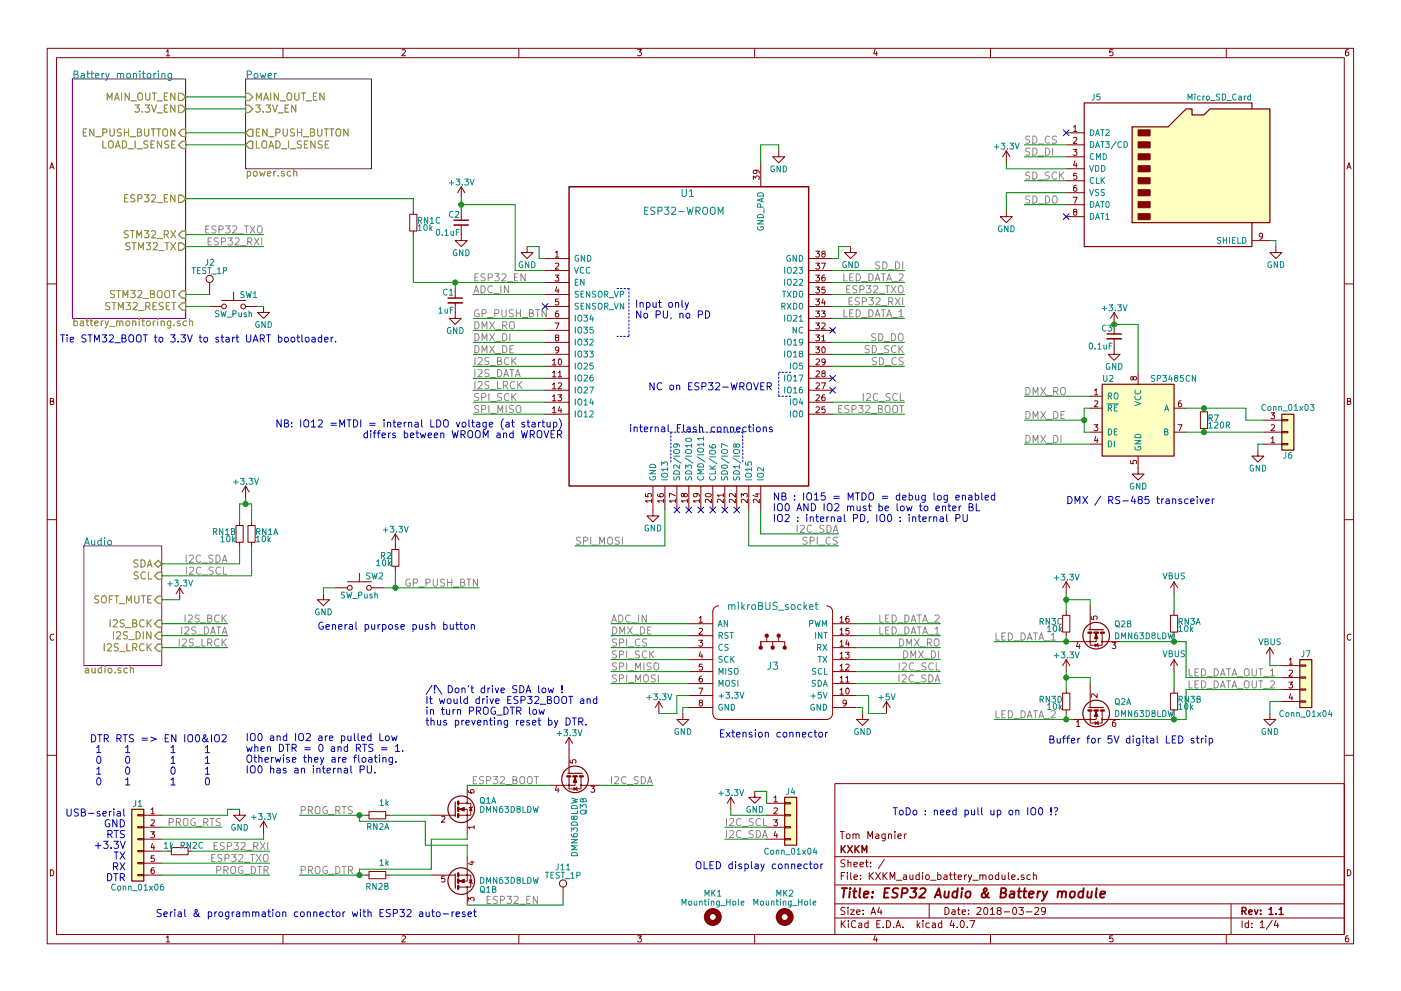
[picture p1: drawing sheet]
EESchema Schematic File Version 2
LIBS:power
LIBS:device
LIBS:switches
LIBS:relays
LIBS:motors
LIBS:transistors
LIBS:conn
LIBS:linear
LIBS:regul
LIBS:74xx
LIBS:cmos4000
LIBS:adc-dac
LIBS:memory
LIBS:xilinx
LIBS:microcontrollers
LIBS:dsp
LIBS:microchip
LIBS:analog_switches
LIBS:motorola
LIBS:texas
LIBS:intel
LIBS:audio
LIBS:interface
LIBS:digital-audio
LIBS:philips
LIBS:display
LIBS:cypress
LIBS:siliconi
LIBS:opto
LIBS:atmel
LIBS:contrib
LIBS:valves
LIBS:espressif-xess
LIBS:tom_kicad
LIBS:stm32
LIBS:74xgxx
LIBS:ac-dc
LIBS:actel
LIBS:allegro
LIBS:Altera
LIBS:analog_devices
LIBS:battery_management
LIBS:bbd
LIBS:bosch
LIBS:brooktre
LIBS:cmos_ieee
LIBS:dc-dc
LIBS:diode
LIBS:elec-unifil
LIBS:ESD_Protection
LIBS:ftdi
LIBS:gennum
LIBS:graphic_symbols
LIBS:hc11
LIBS:infineon
LIBS:intersil
LIBS:ir
LIBS:Lattice
LIBS:leds
LIBS:LEM
LIBS:logic_programmable
LIBS:maxim
LIBS:mechanical
LIBS:microchip_dspic33dsc
LIBS:microchip_pic10mcu
LIBS:microchip_pic12mcu
LIBS:microchip_pic16mcu
LIBS:microchip_pic18mcu
LIBS:microchip_pic24mcu
LIBS:microchip_pic32mcu
LIBS:modules
LIBS:motor_drivers
LIBS:msp430
LIBS:nordicsemi
LIBS:nxp
LIBS:nxp_armmcu
LIBS:onsemi
LIBS:Oscillators
LIBS:powerint
LIBS:Power_Management
LIBS:pspice
LIBS:references
LIBS:rfcom
LIBS:RFSolutions
LIBS:sensors
LIBS:silabs
LIBS:stm8
LIBS:supertex
LIBS:transf
LIBS:triac_thyristor
LIBS:ttl_ieee
LIBS:video
LIBS:wiznet
LIBS:Worldsemi
LIBS:Xicor
LIBS:zetex
LIBS:Zilog
LIBS:MIKROE_CLICK
LIBS:KXKM_audio_battery_module-cache
EELAYER 25 0
EELAYER END
$Descr A4 11693 8268
encoding utf-8
Sheet 1 4
Title "ESP32 Audio & Battery module"
Date "2018-03-29"
Rev "1.1"
Comp "KXKM"
Comment1 "Tom Magnier"
Comment2 ""
Comment3 ""
Comment4 ""
$EndDescr
$Comp
L ESP32-WROOM U1
U 1 1
P 4550 2150
F 0 "U1" H 5800 2700 60  0000 R CNN
F 1 "ESP32-WROOM" H 6050 2550 60  0000 R CNN
F 2 "tom_kicad_lib:ESP32-WROOM_WROVER" H 4550 2150 60  0001 C CNN
F 3 "" H 4550 2150 60  0001 C CNN
	1    4550 2150
	1    0    0    -1  
$EndComp
$Sheet
S 2050 650  1050 750 
U 5A8A8BB2
F0 "Power" 60
F1 "power.sch" 60
F2 "MAIN_OUT_EN" I L 2050 800 60 
F3 "3.3V_EN" I L 2050 900 60 
F4 "EN_PUSH_BUTTON" O L 2050 1100 60 
F5 "LOAD_I_SENSE" O L 2050 1200 60 
$EndSheet
$Sheet
S 700  4550 650  1000
U 5A8A8BC4
F0 "Audio" 60
F1 "audio.sch" 60
F2 "SDA" B R 1350 4700 60 
F3 "SCL" I R 1350 4800 60 
F4 "SOFT_MUTE" I R 1350 5000 60 
F5 "I2S_BCK" I R 1350 5200 60 
F6 "I2S_DIN" I R 1350 5300 60 
F7 "I2S_LRCK" I R 1350 5400 60 
$EndSheet
Text Notes 6450 3250 2    60   ~ 0
NC on ESP32-WROVER
NoConn ~ 6950 3250
NoConn ~ 6950 3150
$Comp
L SP3485CN U2
U 1 1
P 9500 3500
F 0 "U2" H 9200 3850 50  0000 L CNN
F 1 "SP3485CN" H 9600 3850 50  0000 L CNN
F 2 "Housings_SOIC:SOIC-8_3.9x4.9mm_Pitch1.27mm" H 10550 3150 50  0001 C CIN
F 3 "" H 9500 3500 50  0001 C CNN
	1    9500 3500
	1    0    0    -1  
$EndComp
$Comp
L Micro_SD_Card J5
U 1 1
P 9800 1400
F 0 "J5" H 9150 2000 50  0000 C CNN
F 1 "Micro_SD_Card" H 10450 2000 50  0000 R CNN
F 2 "tom_kicad_lib:microSD-Receptacle-SelfEject" H 10950 1700 50  0001 C CNN
F 3 "" H 9800 1400 50  0001 C CNN
	1    9800 1400
	1    0    0    -1  
$EndComp
NoConn ~ 5650 4250
NoConn ~ 5750 4250
NoConn ~ 5850 4250
NoConn ~ 5950 4250
NoConn ~ 6050 4250
NoConn ~ 6150 4250
Text Notes 5250 3600 0    60   ~ 0
internal Flash connections
Text Notes 4700 3650 2    60   ~ 0
NB: IO12 =MTDI = internal LDO voltage (at startup)\ndiffers between WROOM and WROVER
Text Label 7550 3450 2    60   ~ 0
ESP32_BOOT
Text Notes 6450 4350 0    60   ~ 0
NB : IO15 = MTDO = debug log enabled\nIO0 AND IO2 must be low to enter BL \nIO2 : internal PD, IO0 : internal PU
$Comp
L GND #PWR01
U 1 1
P 4400 2050
F 0 "#PWR01" H 4400 1800 50  0001 C CNN
F 1 "GND" H 4400 1900 50  0000 C CNN
F 2 "" H 4400 2050 50  0001 C CNN
F 3 "" H 4400 2050 50  0001 C CNN
	1    4400 2050
	1    0    0    -1  
$EndComp
$Comp
L GND #PWR02
U 1 1
P 7100 2050
F 0 "#PWR02" H 7100 1800 50  0001 C CNN
F 1 "GND" H 7100 1900 50  0000 C CNN
F 2 "" H 7100 2050 50  0001 C CNN
F 3 "" H 7100 2050 50  0001 C CNN
	1    7100 2050
	1    0    0    -1  
$EndComp
$Comp
L GND #PWR03
U 1 1
P 5450 4250
F 0 "#PWR03" H 5450 4000 50  0001 C CNN
F 1 "GND" H 5450 4100 50  0000 C CNN
F 2 "" H 5450 4250 50  0001 C CNN
F 3 "" H 5450 4250 50  0001 C CNN
	1    5450 4250
	1    0    0    -1  
$EndComp
NoConn ~ 6950 2750
$Comp
L C_Small C2
U 1 1
P 3850 1850
F 0 "C2" H 3860 1920 50  0000 L CNN
F 1 "0.1uF" H 3860 1770 50  0000 L CNN
F 2 "Capacitors_SMD:C_0603" H 3850 1850 50  0001 C CNN
F 3 "" H 3850 1850 50  0001 C CNN
	1    3850 1850
	-1   0    0    -1  
$EndComp
$Comp
L GND #PWR04
U 1 1
P 3850 1950
F 0 "#PWR04" H 3850 1700 50  0001 C CNN
F 1 "GND" H 3850 1800 50  0000 C CNN
F 2 "" H 3850 1950 50  0001 C CNN
F 3 "" H 3850 1950 50  0001 C CNN
	1    3850 1950
	1    0    0    -1  
$EndComp
$Comp
L +3.3V #PWR05
U 1 1
P 3850 1650
F 0 "#PWR05" H 3850 1500 50  0001 C CNN
F 1 "+3.3V" H 3850 1790 50  0000 C CNN
F 2 "" H 3850 1650 50  0001 C CNN
F 3 "" H 3850 1650 50  0001 C CNN
	1    3850 1650
	1    0    0    -1  
$EndComp
Text Label 1900 5400 2    60   ~ 0
I2S_LRCK
Text Label 3950 3250 0    60   ~ 0
I2S_LRCK
Text Label 3950 3050 0    60   ~ 0
I2S_BCK
Text Label 1900 5200 2    60   ~ 0
I2S_BCK
Text Label 3950 3150 0    60   ~ 0
I2S_DATA
Text Label 1900 5300 2    60   ~ 0
I2S_DATA
Text Label 1900 4700 2    60   ~ 0
I2C_SDA
Text Label 1900 4800 2    60   ~ 0
I2C_SCL
Text Label 7000 4450 2    60   ~ 0
I2C_SDA
Text Label 7550 3350 2    60   ~ 0
I2C_SCL
$Sheet
S 604  650  946  2000
U 5A8A8B6C
F0 "Battery monitoring" 60
F1 "battery_monitoring.sch" 60
F2 "MAIN_OUT_EN" O R 1550 800 60 
F3 "3.3V_EN" O R 1550 900 60 
F4 "EN_PUSH_BUTTON" I R 1550 1100 60 
F5 "ESP32_EN" O R 1550 1650 60 
F6 "STM32_RX" I R 1550 1950 60 
F7 "STM32_TX" O R 1550 2050 60 
F8 "STM32_RESET" I R 1550 2550 60 
F9 "STM32_BOOT" I R 1550 2450 60 
F10 "LOAD_I_SENSE" I R 1550 1200 60 
$EndSheet
$Comp
L +3.3V #PWR06
U 1 1
P 2050 4150
F 0 "#PWR06" H 2050 4000 50  0001 C CNN
F 1 "+3.3V" H 2050 4290 50  0000 C CNN
F 2 "" H 2050 4150 50  0001 C CNN
F 3 "" H 2050 4150 50  0001 C CNN
	1    2050 4150
	1    0    0    -1  
$EndComp
Text Label 8550 1700 0    60   ~ 0
SD_DO
Text Label 8550 1300 0    60   ~ 0
SD_DI
Text Label 8550 1200 0    60   ~ 0
SD_CS
Text Label 8550 1500 0    60   ~ 0
SD_SCK
NoConn ~ 8900 1100
NoConn ~ 8900 1800
$Comp
L GND #PWR07
U 1 1
P 8400 1750
F 0 "#PWR07" H 8400 1500 50  0001 C CNN
F 1 "GND" H 8400 1600 50  0000 C CNN
F 2 "" H 8400 1750 50  0001 C CNN
F 3 "" H 8400 1750 50  0001 C CNN
	1    8400 1750
	1    0    0    -1  
$EndComp
$Comp
L +3.3V #PWR08
U 1 1
P 8400 1350
F 0 "#PWR08" H 8400 1200 50  0001 C CNN
F 1 "+3.3V" H 8400 1490 50  0000 C CNN
F 2 "" H 8400 1350 50  0001 C CNN
F 3 "" H 8400 1350 50  0001 C CNN
	1    8400 1350
	1    0    0    -1  
$EndComp
$Comp
L GND #PWR09
U 1 1
P 10650 2050
F 0 "#PWR09" H 10650 1800 50  0001 C CNN
F 1 "GND" H 10650 1900 50  0000 C CNN
F 2 "" H 10650 2050 50  0001 C CNN
F 3 "" H 10650 2050 50  0001 C CNN
	1    10650 2050
	1    0    0    -1  
$EndComp
Text Label 7550 3050 2    60   ~ 0
SD_CS
Text Label 7550 2250 2    60   ~ 0
SD_DI
Text Label 7550 2950 2    60   ~ 0
SD_SCK
Text Label 7550 2850 2    60   ~ 0
SD_DO
$Comp
L +3.3V #PWR010
U 1 1
P 8900 4950
F 0 "#PWR010" H 8900 4800 50  0001 C CNN
F 1 "+3.3V" H 8900 5090 50  0000 C CNN
F 2 "" H 8900 4950 50  0001 C CNN
F 3 "" H 8900 4950 50  0001 C CNN
	1    8900 4950
	1    0    0    -1  
$EndComp
Text Label 8300 5350 0    60   ~ 0
LED_DATA_1
Text Label 8300 6000 0    60   ~ 0
LED_DATA_2
Text Label 10650 5650 2    60   ~ 0
LED_DATA_OUT_1
Text Label 10650 5750 2    60   ~ 0
LED_DATA_OUT_2
Text Notes 8900 4200 0    60   ~ 0
DMX / RS-485 transceiver
$Comp
L GND #PWR011
U 1 1
P 9500 3900
F 0 "#PWR011" H 9500 3650 50  0001 C CNN
F 1 "GND" H 9500 3750 50  0000 C CNN
F 2 "" H 9500 3900 50  0001 C CNN
F 3 "" H 9500 3900 50  0001 C CNN
	1    9500 3900
	1    0    0    -1  
$EndComp
$Comp
L C_Small C3
U 1 1
P 9300 2800
F 0 "C3" H 9310 2870 50  0000 L CNN
F 1 "0.1uF" H 9310 2720 50  0000 L CNN
F 2 "Capacitors_SMD:C_0603" H 9300 2800 50  0001 C CNN
F 3 "" H 9300 2800 50  0001 C CNN
	1    9300 2800
	-1   0    0    -1  
$EndComp
$Comp
L +3.3V #PWR012
U 1 1
P 9300 2700
F 0 "#PWR012" H 9300 2550 50  0001 C CNN
F 1 "+3.3V" H 9300 2840 50  0000 C CNN
F 2 "" H 9300 2700 50  0001 C CNN
F 3 "" H 9300 2700 50  0001 C CNN
	1    9300 2700
	1    0    0    -1  
$EndComp
$Comp
L GND #PWR013
U 1 1
P 9300 2900
F 0 "#PWR013" H 9300 2650 50  0001 C CNN
F 1 "GND" H 9300 2750 50  0000 C CNN
F 2 "" H 9300 2900 50  0001 C CNN
F 3 "" H 9300 2900 50  0001 C CNN
	1    9300 2900
	1    0    0    -1  
$EndComp
$Comp
L R_Small R7
U 1 1
P 10050 3500
F 0 "R7" H 10080 3520 50  0000 L CNN
F 1 "120R" H 10080 3460 50  0000 L CNN
F 2 "Resistors_SMD:R_0603" H 10050 3500 50  0001 C CNN
F 3 "" H 10050 3500 50  0001 C CNN
	1    10050 3500
	1    0    0    -1  
$EndComp
$Comp
L Conn_01x03 J6
U 1 1
P 10750 3600
F 0 "J6" H 10750 3800 50  0000 C CNN
F 1 "Conn_01x03" H 10750 3400 50  0000 C CNN
F 2 "Pin_Headers:Pin_Header_Straight_1x03_Pitch2.54mm" H 10750 3600 50  0001 C CNN
F 3 "" H 10750 3600 50  0001 C CNN
	1    10750 3600
	1    0    0    1   
$EndComp
$Comp
L GND #PWR014
U 1 1
P 10500 3750
F 0 "#PWR014" H 10500 3500 50  0001 C CNN
F 1 "GND" H 10500 3600 50  0000 C CNN
F 2 "" H 10500 3750 50  0001 C CNN
F 3 "" H 10500 3750 50  0001 C CNN
	1    10500 3750
	1    0    0    -1  
$EndComp
Text Label 8550 3300 0    60   ~ 0
DMX_RO
Text Label 8550 3500 0    60   ~ 0
DMX_DE
Text Label 8550 3700 0    60   ~ 0
DMX_DI
$Comp
L Conn_01x04 J7
U 1 1
P 10900 5650
F 0 "J7" H 10900 5850 50  0000 C CNN
F 1 "Conn_01x04" H 10900 5350 50  0000 C CNN
F 2 "Pin_Headers:Pin_Header_Straight_1x04_Pitch2.54mm" H 10900 5650 50  0001 C CNN
F 3 "" H 10900 5650 50  0001 C CNN
	1    10900 5650
	1    0    0    -1  
$EndComp
$Comp
L GND #PWR015
U 1 1
P 10600 5950
F 0 "#PWR015" H 10600 5700 50  0001 C CNN
F 1 "GND" H 10600 5800 50  0000 C CNN
F 2 "" H 10600 5950 50  0001 C CNN
F 3 "" H 10600 5950 50  0001 C CNN
	1    10600 5950
	1    0    0    -1  
$EndComp
Text Label 7850 5300 2    60   ~ 0
LED_DATA_1
Text Label 7850 5200 2    60   ~ 0
LED_DATA_2
Text Label 3950 2750 0    60   ~ 0
DMX_RO
Text Label 5100 5300 0    60   ~ 0
DMX_DE
Text Label 3950 2850 0    60   ~ 0
DMX_DI
Text Notes 6000 6150 0    60   ~ 0
Extension connector
$Comp
L Mounting_Hole MK2
U 1 1
P 6550 7650
F 0 "MK2" H 6550 7850 50  0000 C CNN
F 1 "Mounting_Hole" H 6550 7775 50  0000 C CNN
F 2 "Mounting_Holes:MountingHole_3.2mm_M3" H 6550 7650 50  0001 C CNN
F 3 "" H 6550 7650 50  0001 C CNN
	1    6550 7650
	1    0    0    -1  
$EndComp
$Comp
L Mounting_Hole MK1
U 1 1
P 5950 7650
F 0 "MK1" H 5950 7850 50  0000 C CNN
F 1 "Mounting_Hole" H 5950 7775 50  0000 C CNN
F 2 "Mounting_Holes:MountingHole_3.2mm_M3" H 5950 7650 50  0001 C CNN
F 3 "" H 5950 7650 50  0001 C CNN
	1    5950 7650
	1    0    0    -1  
$EndComp
$Comp
L Conn_01x04 J4
U 1 1
P 6600 6800
F 0 "J4" H 6600 7000 50  0000 C CNN
F 1 "Conn_01x04" H 6600 6500 50  0000 C CNN
F 2 "Pin_Headers:Pin_Header_Straight_1x04_Pitch2.54mm_SMD_Pin1Left" H 6600 6800 50  0001 C CNN
F 3 "" H 6600 6800 50  0001 C CNN
	1    6600 6800
	1    0    0    -1  
$EndComp
Text Notes 5800 7250 0    60   ~ 0
OLED display connector
Text Label 6050 6900 0    60   ~ 0
I2C_SCL
Text Label 6050 7000 0    60   ~ 0
I2C_SDA
$Comp
L GND #PWR016
U 1 1
P 6300 6600
F 0 "#PWR016" H 6300 6350 50  0001 C CNN
F 1 "GND" H 6300 6450 50  0000 C CNN
F 2 "" H 6300 6600 50  0001 C CNN
F 3 "" H 6300 6600 50  0001 C CNN
	1    6300 6600
	1    0    0    -1  
$EndComp
$Comp
L +3.3V #PWR017
U 1 1
P 6100 6750
F 0 "#PWR017" H 6100 6600 50  0001 C CNN
F 1 "+3.3V" H 6100 6890 50  0000 C CNN
F 2 "" H 6100 6750 50  0001 C CNN
F 3 "" H 6100 6750 50  0001 C CNN
	1    6100 6750
	1    0    0    -1  
$EndComp
$Comp
L SW_Push SW1
U 1 1
P 1950 2550
F 0 "SW1" H 2000 2650 50  0000 L CNN
F 1 "SW_Push" H 1950 2490 50  0000 C CNN
F 2 "Buttons_Switches_SMD:SW_SPST_KMR2" H 1950 2750 50  0001 C CNN
F 3 "" H 1950 2750 50  0001 C CNN
	1    1950 2550
	1    0    0    -1  
$EndComp
$Comp
L TEST_1P J2
U 1 1
P 1750 2450
F 0 "J2" H 1750 2720 50  0000 C CNN
F 1 "TEST_1P" H 1750 2650 50  0000 C CNN
F 2 "Connectors_TestPoints:Test_Point_Pad_d1.5mm" H 1950 2450 50  0001 C CNN
F 3 "" H 1950 2450 50  0001 C CNN
	1    1750 2450
	1    0    0    -1  
$EndComp
Text Notes 500  2850 0    60   ~ 0
Tie STM32_BOOT to 3.3V to start UART bootloader.
$Comp
L GND #PWR018
U 1 1
P 2200 2550
F 0 "#PWR018" H 2200 2300 50  0001 C CNN
F 1 "GND" H 2200 2400 50  0000 C CNN
F 2 "" H 2200 2550 50  0001 C CNN
F 3 "" H 2200 2550 50  0001 C CNN
	1    2200 2550
	1    0    0    -1  
$EndComp
Text Label 3950 2350 0    60   ~ 0
ESP32_EN
$Comp
L Conn_01x06 J1
U 1 1
P 1150 7000
F 0 "J1" H 1150 7300 50  0000 C CNN
F 1 "Conn_01x06" H 1150 6600 50  0000 C CNN
F 2 "Pin_Headers:Pin_Header_Straight_1x06_Pitch2.54mm" H 1150 7000 50  0001 C CNN
F 3 "" H 1150 7000 50  0001 C CNN
	1    1150 7000
	-1   0    0    -1  
$EndComp
Text Notes 1300 7650 0    60   ~ 0
Serial & programmation connector with ESP32 auto-reset
$Comp
L GND #PWR019
U 1 1
P 2000 6750
F 0 "#PWR019" H 2000 6500 50  0001 C CNN
F 1 "GND" H 2000 6600 50  0000 C CNN
F 2 "" H 2000 6750 50  0001 C CNN
F 3 "" H 2000 6750 50  0001 C CNN
	1    2000 6750
	1    0    0    -1  
$EndComp
Text Label 1850 6900 2    60   ~ 0
PROG_RTS
$Comp
L +3.3V #PWR020
U 1 1
P 2200 6950
F 0 "#PWR020" H 2200 6800 50  0001 C CNN
F 1 "+3.3V" H 2200 7090 50  0000 C CNN
F 2 "" H 2200 6950 50  0001 C CNN
F 3 "" H 2200 6950 50  0001 C CNN
	1    2200 6950
	1    0    0    -1  
$EndComp
Text Label 2250 7100 2    60   ~ 0
ESP32_RXI
Text Label 2250 7200 2    60   ~ 0
ESP32_TXO
Text Label 2250 7300 2    60   ~ 0
PROG_DTR
$Comp
L C_Small C1
U 1 1
P 3800 2500
F 0 "C1" H 3810 2570 50  0000 L CNN
F 1 "1uF" H 3810 2420 50  0000 L CNN
F 2 "Capacitors_SMD:C_0603" H 3800 2500 50  0001 C CNN
F 3 "" H 3800 2500 50  0001 C CNN
	1    3800 2500
	-1   0    0    -1  
$EndComp
$Comp
L GND #PWR021
U 1 1
P 3800 2600
F 0 "#PWR021" H 3800 2350 50  0001 C CNN
F 1 "GND" H 3800 2450 50  0000 C CNN
F 2 "" H 3800 2600 50  0001 C CNN
F 3 "" H 3800 2600 50  0001 C CNN
	1    3800 2600
	1    0    0    -1  
$EndComp
Text Label 2500 7300 0    60   ~ 0
PROG_DTR
Text Label 4500 7550 2    60   ~ 0
ESP32_EN
Text Label 2500 6800 0    60   ~ 0
PROG_RTS
Text Label 4500 6550 2    60   ~ 0
ESP32_BOOT
Text Label 7550 2550 2    60   ~ 0
ESP32_RXI
Text Label 7550 2450 2    60   ~ 0
ESP32_TXO
Text Label 2200 1950 2    60   ~ 0
ESP32_TXO
Text Label 2200 2050 2    60   ~ 0
ESP32_RXI
Text Notes 1050 7350 2    60   ~ 0
USB-serial\nGND\nRTS\n+3.3V\nTX\nRX\nDTR
$Comp
L FDG1024NZ Q1
U 1 1
P 3800 6750
F 0 "Q1" H 4000 6825 50  0000 L CNN
F 1 "DMN63D8LDW" H 4000 6750 50  0000 L CNN
F 2 "TO_SOT_Packages_SMD:SOT-363_SC-70-6" H 4000 6675 50  0001 L CIN
F 3 "" H 3800 6750 50  0001 L CNN
	1    3800 6750
	1    0    0    -1  
$EndComp
$Comp
L FDG1024NZ Q1
U 2 1
P 3800 7350
F 0 "Q1" H 4000 7425 50  0000 L CNN
F 1 "DMN63D8LDW" H 4000 7350 50  0000 L CNN
F 2 "TO_SOT_Packages_SMD:SOT-363_SC-70-6" H 4000 7275 50  0001 L CIN
F 3 "" H 3800 7350 50  0001 L CNN
	2    3800 7350
	1    0    0    1   
$EndComp
Text Notes 8750 6200 0    60   ~ 0
Buffer for 5V digital LED strip
$Comp
L FDG1024NZ Q2
U 1 1
P 9150 5900
F 0 "Q2" V 9100 6050 50  0000 L CNN
F 1 "DMN63D8LDW" V 9200 6050 50  0000 L CNN
F 2 "TO_SOT_Packages_SMD:SOT-363_SC-70-6" H 9350 5825 50  0001 L CIN
F 3 "" H 9150 5900 50  0001 L CNN
	1    9150 5900
	0    1    1    0   
$EndComp
$Comp
L FDG1024NZ Q2
U 2 1
P 9150 5250
F 0 "Q2" V 9100 5400 50  0000 L CNN
F 1 "DMN63D8LDW" V 9200 5400 50  0000 L CNN
F 2 "TO_SOT_Packages_SMD:SOT-363_SC-70-6" H 9350 5175 50  0001 L CIN
F 3 "" H 9150 5250 50  0001 L CNN
	2    9150 5250
	0    1    1    0   
$EndComp
$Comp
L +3.3V #PWR022
U 1 1
P 8900 5600
F 0 "#PWR022" H 8900 5450 50  0001 C CNN
F 1 "+3.3V" H 8900 5740 50  0000 C CNN
F 2 "" H 8900 5600 50  0001 C CNN
F 3 "" H 8900 5600 50  0001 C CNN
	1    8900 5600
	1    0    0    -1  
$EndComp
$Comp
L +3.3V #PWR023
U 1 1
P 1500 5000
F 0 "#PWR023" H 1500 4850 50  0001 C CNN
F 1 "+3.3V" H 1500 5140 50  0000 C CNN
F 2 "" H 1500 5000 50  0001 C CNN
F 3 "" H 1500 5000 50  0001 C CNN
	1    1500 5000
	1    0    0    -1  
$EndComp
Text Label 3950 3350 0    60   ~ 0
SPI_SCK
Text Label 3950 3450 0    60   ~ 0
SPI_MISO
Text Label 4800 4550 0    60   ~ 0
SPI_MOSI
Text Label 7000 4550 2    60   ~ 0
SPI_CS
Text Label 5100 5400 0    60   ~ 0
SPI_CS
$Comp
L GND #PWR024
U 1 1
P 5700 5950
F 0 "#PWR024" H 5700 5700 50  0001 C CNN
F 1 "GND" H 5700 5800 50  0000 C CNN
F 2 "" H 5700 5950 50  0001 C CNN
F 3 "" H 5700 5950 50  0001 C CNN
	1    5700 5950
	1    0    0    -1  
$EndComp
$Comp
L GND #PWR025
U 1 1
P 7200 5950
F 0 "#PWR025" H 7200 5700 50  0001 C CNN
F 1 "GND" H 7200 5800 50  0000 C CNN
F 2 "" H 7200 5950 50  0001 C CNN
F 3 "" H 7200 5950 50  0001 C CNN
	1    7200 5950
	1    0    0    -1  
$EndComp
$Comp
L +3.3V #PWR026
U 1 1
P 5500 5950
F 0 "#PWR026" H 5500 5800 50  0001 C CNN
F 1 "+3.3V" H 5500 6090 50  0000 C CNN
F 2 "" H 5500 5950 50  0001 C CNN
F 3 "" H 5500 5950 50  0001 C CNN
	1    5500 5950
	1    0    0    -1  
$EndComp
$Comp
L +5V #PWR027
U 1 1
P 7400 5950
F 0 "#PWR027" H 7400 5800 50  0001 C CNN
F 1 "+5V" H 7400 6090 50  0000 C CNN
F 2 "" H 7400 5950 50  0001 C CNN
F 3 "" H 7400 5950 50  0001 C CNN
	1    7400 5950
	1    0    0    -1  
$EndComp
Text Label 5100 5500 0    60   ~ 0
SPI_SCK
Text Label 5100 5600 0    60   ~ 0
SPI_MISO
Text Label 5100 5700 0    60   ~ 0
SPI_MOSI
Text Label 7850 5700 2    60   ~ 0
I2C_SDA
Text Label 7850 5600 2    60   ~ 0
I2C_SCL
Text Label 7550 2350 2    60   ~ 0
LED_DATA_2
Text Label 7550 2650 2    60   ~ 0
LED_DATA_1
Text Label 7850 5500 2    60   ~ 0
DMX_DI
Text Label 7850 5400 2    60   ~ 0
DMX_RO
Text Label 3950 2450 0    60   ~ 0
ADC_IN
Text Label 5100 5200 0    60   ~ 0
ADC_IN
Text Label 3950 2950 0    60   ~ 0
DMX_DE
Text Label 3950 2650 0    60   ~ 0
GP_PUSH_BTN
Text Label 4000 4900 2    60   ~ 0
GP_PUSH_BTN
$Comp
L GND #PWR028
U 1 1
P 2700 4950
F 0 "#PWR028" H 2700 4700 50  0001 C CNN
F 1 "GND" H 2700 4800 50  0000 C CNN
F 2 "" H 2700 4950 50  0001 C CNN
F 3 "" H 2700 4950 50  0001 C CNN
	1    2700 4950
	1    0    0    -1  
$EndComp
$Comp
L SW_Push SW2
U 1 1
P 3000 4900
F 0 "SW2" H 3050 5000 50  0000 L CNN
F 1 "SW_Push" H 3000 4840 50  0000 C CNN
F 2 "Buttons_Switches_SMD:SW_SPST_KMR2" H 3000 5100 50  0001 C CNN
F 3 "" H 3000 5100 50  0001 C CNN
	1    3000 4900
	1    0    0    -1  
$EndComp
NoConn ~ 4550 2550
$Comp
L mikroBUS_socket J3
U 1 1
P 6450 5550
F 0 "J3" H 6450 5550 60  0000 C CNN
F 1 "mikroBUS_socket" H 6450 6050 60  0000 C CNN
F 2 "tom_kicad_lib:MIKROBUS_HOST_CONN" H 6350 5450 60  0001 C CNN
F 3 "" H 6450 5550 60  0001 C CNN
	1    6450 5550
	1    0    0    -1  
$EndComp
Text Notes 5300 2650 0    60   ~ 0
Input only\nNo PU, no PD
$Comp
L GND #PWR029
U 1 1
P 6500 1250
F 0 "#PWR029" H 6500 1000 50  0001 C CNN
F 1 "GND" H 6500 1100 50  0000 C CNN
F 2 "" H 6500 1250 50  0001 C CNN
F 3 "" H 6500 1250 50  0001 C CNN
	1    6500 1250
	1    0    0    -1  
$EndComp
$Comp
L R_Pack04_Unit RN1
U 1 1
P 2100 4450
F 0 "RN1" H 2130 4470 50  0000 L CNN
F 1 "10k" H 2130 4410 50  0000 L CNN
F 2 "Resistors_SMD:R_Array_Convex_4x0402" H 2100 4450 50  0001 C CNN
F 3 "" H 2100 4450 50  0001 C CNN
	1    2100 4450
	1    0    0    -1  
$EndComp
$Comp
L R_Pack04_Unit RN1
U 2 1
P 2000 4450
F 0 "RN1" H 2030 4470 50  0000 L CNN
F 1 "10k" H 2030 4410 50  0000 L CNN
F 2 "Resistors_SMD:R_Array_Convex_4x0402" H 2000 4450 50  0001 C CNN
F 3 "" H 2000 4450 50  0001 C CNN
	2    2000 4450
	-1   0    0    -1  
$EndComp
$Comp
L R_Pack04_Unit RN1
U 3 1
P 3450 1850
F 0 "RN1" H 3480 1870 50  0000 L CNN
F 1 "10k" H 3480 1810 50  0000 L CNN
F 2 "Resistors_SMD:R_Array_Convex_4x0402" H 3450 1850 50  0001 C CNN
F 3 "" H 3450 1850 50  0001 C CNN
	3    3450 1850
	1    0    0    -1  
$EndComp
$Comp
L R_Pack04_Unit RN3
U 1 1
P 9800 5200
F 0 "RN3" H 9830 5220 50  0000 L CNN
F 1 "10k" H 9830 5160 50  0000 L CNN
F 2 "Resistors_SMD:R_Array_Convex_4x0402" H 9800 5200 50  0001 C CNN
F 3 "" H 9800 5200 50  0001 C CNN
	1    9800 5200
	1    0    0    -1  
$EndComp
$Comp
L R_Pack04_Unit RN3
U 2 1
P 9800 5850
F 0 "RN3" H 9830 5870 50  0000 L CNN
F 1 "10k" H 9830 5810 50  0000 L CNN
F 2 "Resistors_SMD:R_Array_Convex_4x0402" H 9800 5850 50  0001 C CNN
F 3 "" H 9800 5850 50  0001 C CNN
	2    9800 5850
	1    0    0    -1  
$EndComp
$Comp
L R_Pack04_Unit RN3
U 3 1
P 8900 5200
F 0 "RN3" H 8930 5220 50  0000 L CNN
F 1 "10k" H 8930 5160 50  0000 L CNN
F 2 "Resistors_SMD:R_Array_Convex_4x0402" H 8900 5200 50  0001 C CNN
F 3 "" H 8900 5200 50  0001 C CNN
	3    8900 5200
	-1   0    0    -1  
$EndComp
$Comp
L R_Pack04_Unit RN3
U 4 1
P 8900 5850
F 0 "RN3" H 8930 5870 50  0000 L CNN
F 1 "10k" H 8930 5810 50  0000 L CNN
F 2 "Resistors_SMD:R_Array_Convex_4x0402" H 8900 5850 50  0001 C CNN
F 3 "" H 8900 5850 50  0001 C CNN
	4    8900 5850
	-1   0    0    -1  
$EndComp
$Comp
L R_Pack04_Unit RN2
U 3 1
P 1500 7100
F 0 "RN2" V 1450 6900 50  0000 L CNN
F 1 "1k" V 1450 7150 50  0000 L CNN
F 2 "Resistors_SMD:R_Array_Convex_4x0402" H 1500 7100 50  0001 C CNN
F 3 "" H 1500 7100 50  0001 C CNN
	3    1500 7100
	0    -1   1    0   
$EndComp
$Comp
L R_Pack04_Unit RN2
U 2 1
P 3150 7300
F 0 "RN2" V 3050 7200 50  0000 L CNN
F 1 "1k" V 3250 7200 50  0000 L CNN
F 2 "Resistors_SMD:R_Array_Convex_4x0402" H 3150 7300 50  0001 C CNN
F 3 "" H 3150 7300 50  0001 C CNN
	2    3150 7300
	0    -1   -1   0   
$EndComp
$Comp
L R_Pack04_Unit RN2
U 1 1
P 3150 6800
F 0 "RN2" V 3050 6700 50  0000 L CNN
F 1 "1k" V 3250 6700 50  0000 L CNN
F 2 "Resistors_SMD:R_Array_Convex_4x0402" H 3150 6800 50  0001 C CNN
F 3 "" H 3150 6800 50  0001 C CNN
	1    3150 6800
	0    -1   -1   0   
$EndComp
$Comp
L VBUS #PWR030
U 1 1
P 9800 4950
F 0 "#PWR030" H 9800 4800 50  0001 C CNN
F 1 "VBUS" H 9800 5100 50  0000 C CNN
F 2 "" H 9800 4950 50  0001 C CNN
F 3 "" H 9800 4950 50  0001 C CNN
	1    9800 4950
	1    0    0    -1  
$EndComp
$Comp
L VBUS #PWR031
U 1 1
P 9800 5600
F 0 "#PWR031" H 9800 5450 50  0001 C CNN
F 1 "VBUS" H 9800 5750 50  0000 C CNN
F 2 "" H 9800 5600 50  0001 C CNN
F 3 "" H 9800 5600 50  0001 C CNN
	1    9800 5600
	1    0    0    -1  
$EndComp
$Comp
L VBUS #PWR032
U 1 1
P 10600 5500
F 0 "#PWR032" H 10600 5350 50  0001 C CNN
F 1 "VBUS" H 10600 5650 50  0000 C CNN
F 2 "" H 10600 5500 50  0001 C CNN
F 3 "" H 10600 5500 50  0001 C CNN
	1    10600 5500
	1    0    0    -1  
$EndComp
Text Notes 750  6550 0    60   ~ 0
DTR RTS => EN IO0&IO2\n 1    1       1     1\n 0    0       1     1\n 1    0       0     1\n 0    1       1     0
Text Notes 7450 6800 0    60   ~ 0
ToDo : need pull up on IO0 !? 
Text Notes 2650 5250 0    60   ~ 0
General purpose push button
$Comp
L FDG1024NZ Q3
U 2 1
P 4800 6450
F 0 "Q3" H 5000 6525 50  0000 L CNN
F 1 "DMN63D8LDW" H 5000 6450 50  0000 L CNN
F 2 "TO_SOT_Packages_SMD:SOT-363_SC-70-6" H 5000 6375 50  0001 L CIN
F 3 "" H 4800 6450 50  0001 L CNN
	2    4800 6450
	0    1    1    0   
$EndComp
Text Label 5450 6550 2    60   ~ 0
I2C_SDA
Text Notes 2050 6450 0    60   ~ 0
IO0 and IO2 are pulled Low \nwhen DTR = 0 and RTS = 1.\nOtherwise they are floating.\nIO0 has an internal PU.
Wire Wire Line
	3600 7250 3600 7000
Wire Wire Line
	5000 6550 5450 6550
Connection ~ 3000 6800
Wire Wire Line
	3000 6850 3000 6800
Wire Wire Line
	2500 6800 3050 6800
Connection ~ 3000 7300
Wire Wire Line
	3000 7250 3000 7300
Wire Wire Line
	2500 7300 3050 7300
Wire Wire Line
	6500 1200 6500 1250
Wire Wire Line
	6350 1200 6500 1200
Wire Wire Line
	6350 1350 6350 1200
Wire Notes Line
	6200 3600 6200 3850
Wire Notes Line
	5600 3600 6200 3600
Wire Notes Line
	5600 3850 5600 3600
Wire Notes Line
	6500 3100 6600 3100
Wire Notes Line
	6500 3300 6500 3100
Wire Notes Line
	6600 3300 6500 3300
Wire Notes Line
	5250 2800 5150 2800
Wire Notes Line
	5250 2400 5250 2800
Wire Notes Line
	5150 2400 5250 2400
Wire Wire Line
	6350 4450 7000 4450
Wire Wire Line
	6350 4250 6350 4450
Wire Wire Line
	2700 4950 2700 4900
Wire Wire Line
	2700 4900 2800 4900
Wire Wire Line
	3200 4900 4000 4900
Wire Wire Line
	7550 2650 6950 2650
Wire Wire Line
	7550 3350 6950 3350
Wire Wire Line
	4550 3250 3950 3250
Wire Wire Line
	3950 2650 4550 2650
Wire Wire Line
	3950 2750 4550 2750
Wire Wire Line
	4550 2450 3950 2450
Wire Wire Line
	7250 5800 7150 5800
Wire Wire Line
	7250 5950 7250 5800
Wire Wire Line
	7400 5950 7250 5950
Wire Wire Line
	5650 5800 5750 5800
Wire Wire Line
	5650 5950 5650 5800
Wire Wire Line
	5500 5950 5650 5950
Wire Wire Line
	7200 5900 7200 5950
Wire Wire Line
	7150 5900 7200 5900
Wire Wire Line
	5700 5900 5700 5950
Wire Wire Line
	5750 5900 5700 5900
Wire Wire Line
	7150 5700 7850 5700
Wire Wire Line
	7150 5600 7850 5600
Wire Wire Line
	7150 5500 7850 5500
Wire Wire Line
	7150 5400 7850 5400
Wire Wire Line
	7150 5300 7850 5300
Wire Wire Line
	7150 5200 7850 5200
Wire Wire Line
	5750 5300 5100 5300
Wire Wire Line
	5750 5200 5100 5200
Wire Wire Line
	5750 5700 5100 5700
Wire Wire Line
	5750 5600 5100 5600
Wire Wire Line
	5750 5500 5100 5500
Wire Wire Line
	5750 5400 5100 5400
Wire Wire Line
	6250 4550 7000 4550
Wire Wire Line
	6250 4250 6250 4550
Wire Wire Line
	5550 4550 4800 4550
Wire Wire Line
	5550 4250 5550 4550
Wire Wire Line
	4550 3450 3950 3450
Wire Wire Line
	4550 3350 3950 3350
Wire Wire Line
	1550 1200 2050 1200
Wire Wire Line
	1500 5000 1350 5000
Wire Wire Line
	9800 5750 9800 5600
Wire Wire Line
	9800 4950 9800 5100
Connection ~ 8900 5000
Wire Wire Line
	9100 5000 9100 5050
Wire Wire Line
	8900 5000 9100 5000
Wire Wire Line
	8900 4950 8900 5100
Connection ~ 8900 5650
Wire Wire Line
	9100 5650 9100 5700
Wire Wire Line
	8900 5650 9100 5650
Wire Wire Line
	8900 5600 8900 5750
Connection ~ 9800 6000
Wire Wire Line
	9900 6000 9900 5750
Wire Wire Line
	9800 6000 9800 5950
Wire Wire Line
	9350 6000 9900 6000
Connection ~ 9800 5350
Wire Wire Line
	9800 5350 9800 5300
Wire Wire Line
	9900 5350 9900 5650
Wire Wire Line
	9350 5350 9900 5350
Connection ~ 8900 6000
Wire Wire Line
	8900 6000 8900 5950
Wire Wire Line
	8300 6000 8950 6000
Connection ~ 8900 5350
Wire Wire Line
	8900 5350 8900 5300
Wire Wire Line
	8300 5350 8950 5350
Wire Wire Line
	9900 5750 10700 5750
Wire Wire Line
	2250 7100 1600 7100
Wire Wire Line
	1550 2050 2200 2050
Wire Wire Line
	2200 1950 1550 1950
Wire Wire Line
	6950 2450 7550 2450
Wire Wire Line
	7550 2550 6950 2550
Wire Wire Line
	3900 6550 4600 6550
Wire Wire Line
	3900 7050 3900 7150
Wire Wire Line
	3550 7050 3900 7050
Wire Wire Line
	3550 6850 3550 7050
Wire Wire Line
	3000 6850 3550 6850
Wire Wire Line
	3250 6800 3600 6800
Wire Wire Line
	3900 7000 3900 6950
Wire Wire Line
	3600 7000 3900 7000
Wire Wire Line
	3600 7250 3000 7250
Wire Wire Line
	3900 7550 4700 7550
Wire Wire Line
	3250 7300 3600 7300
Wire Wire Line
	3450 1650 3450 1750
Wire Wire Line
	3450 2350 3450 1950
Connection ~ 3800 2350
Wire Wire Line
	3800 2400 3800 2350
Wire Wire Line
	1350 7300 2250 7300
Wire Wire Line
	1350 7200 2250 7200
Wire Wire Line
	1350 7100 1400 7100
Wire Wire Line
	2200 7000 2200 6950
Wire Wire Line
	1350 7000 2200 7000
Wire Wire Line
	1900 6800 1350 6800
Wire Wire Line
	1900 6750 1900 6800
Wire Wire Line
	2000 6750 1900 6750
Wire Wire Line
	1350 6900 1850 6900
Wire Wire Line
	2200 2550 2150 2550
Wire Wire Line
	1550 2550 1750 2550
Wire Wire Line
	1550 2450 1750 2450
Wire Wire Line
	6400 6600 6300 6600
Wire Wire Line
	6400 6700 6400 6600
Wire Wire Line
	6100 6800 6100 6750
Wire Wire Line
	6400 6800 6100 6800
Wire Wire Line
	6400 7000 6050 7000
Wire Wire Line
	6400 6900 6050 6900
Wire Wire Line
	10600 5550 10700 5550
Wire Wire Line
	10600 5500 10600 5550
Wire Wire Line
	10600 5850 10700 5850
Wire Wire Line
	10600 5950 10600 5850
Wire Wire Line
	9100 3300 8550 3300
Wire Wire Line
	9100 3700 8550 3700
Connection ~ 9050 3500
Wire Wire Line
	9050 3500 8550 3500
Wire Wire Line
	9050 3400 9100 3400
Wire Wire Line
	9050 3400 9050 3600
Wire Wire Line
	9050 3600 9100 3600
Connection ~ 10050 3400
Wire Wire Line
	10400 3500 10550 3500
Wire Wire Line
	10400 3400 10400 3500
Connection ~ 10050 3600
Wire Wire Line
	10500 3700 10550 3700
Wire Wire Line
	10500 3750 10500 3700
Wire Wire Line
	9900 3400 10400 3400
Wire Wire Line
	9900 3600 10550 3600
Connection ~ 9300 2700
Wire Wire Line
	9500 2700 9500 3100
Wire Wire Line
	9300 2700 9500 2700
Wire Wire Line
	9900 5650 10700 5650
Wire Wire Line
	7550 2850 6950 2850
Wire Wire Line
	7550 2950 6950 2950
Wire Wire Line
	7550 2250 6950 2250
Wire Wire Line
	6950 3050 7550 3050
Wire Wire Line
	10650 2000 10600 2000
Wire Wire Line
	10650 2050 10650 2000
Wire Wire Line
	8400 1400 8900 1400
Wire Wire Line
	8400 1350 8400 1400
Wire Wire Line
	8400 1600 8900 1600
Wire Wire Line
	8400 1750 8400 1600
Wire Wire Line
	8550 1300 8900 1300
Wire Wire Line
	8550 1200 8900 1200
Wire Wire Line
	8550 1500 8900 1500
Wire Wire Line
	8900 1700 8550 1700
Connection ~ 2050 4200
Wire Wire Line
	2050 4200 2050 4150
Wire Wire Line
	2100 4200 2100 4350
Wire Wire Line
	2000 4200 2100 4200
Wire Wire Line
	2000 4200 2000 4350
Wire Wire Line
	2100 4550 2100 4800
Wire Wire Line
	2000 4550 2000 4700
Wire Wire Line
	3450 1650 1550 1650
Wire Wire Line
	1550 1100 2050 1100
Wire Wire Line
	1550 900  2050 900 
Wire Wire Line
	1550 800  2050 800 
Wire Wire Line
	4550 2950 3950 2950
Wire Wire Line
	3950 2850 4550 2850
Wire Wire Line
	6950 2350 7550 2350
Wire Wire Line
	3950 3150 4550 3150
Wire Wire Line
	3950 3050 4550 3050
Wire Wire Line
	1350 5300 1900 5300
Wire Wire Line
	1350 5200 1900 5200
Wire Wire Line
	1350 5400 1900 5400
Wire Wire Line
	2100 4800 1350 4800
Wire Wire Line
	2000 4700 1350 4700
Wire Wire Line
	3450 2350 4550 2350
Connection ~ 3850 1700
Wire Wire Line
	3850 1650 3850 1750
Wire Wire Line
	4300 1700 3850 1700
Wire Wire Line
	4300 2250 4300 1700
Wire Wire Line
	4550 2250 4300 2250
Wire Wire Line
	7000 2050 7100 2050
Wire Wire Line
	7000 2150 7000 2050
Wire Wire Line
	6950 2150 7000 2150
Wire Wire Line
	4500 2050 4400 2050
Wire Wire Line
	4500 2150 4500 2050
Wire Wire Line
	4550 2150 4500 2150
Wire Wire Line
	6950 3450 7550 3450
$Comp
L +3.3V #PWR033
U 1 1
P 4750 6250
F 0 "#PWR033" H 4750 6100 50  0001 C CNN
F 1 "+3.3V" H 4750 6390 50  0000 C CNN
F 2 "" H 4750 6250 50  0001 C CNN
F 3 "" H 4750 6250 50  0001 C CNN
	1    4750 6250
	1    0    0    -1  
$EndComp
$Comp
L R_Small R2
U 1 1
P 3300 4650
F 0 "R2" H 3330 4670 50  0000 L CNN
F 1 "10k" H 3330 4610 50  0000 L CNN
F 2 "Resistors_SMD:R_0603" H 3300 4650 50  0001 C CNN
F 3 "" H 3300 4650 50  0001 C CNN
	1    3300 4650
	-1   0    0    -1  
$EndComp
Wire Wire Line
	3300 4900 3300 4750
Connection ~ 3300 4900
$Comp
L +3.3V #PWR034
U 1 1
P 3300 4550
F 0 "#PWR034" H 3300 4400 50  0001 C CNN
F 1 "+3.3V" H 3300 4690 50  0000 C CNN
F 2 "" H 3300 4550 50  0001 C CNN
F 3 "" H 3300 4550 50  0001 C CNN
	1    3300 4550
	1    0    0    -1  
$EndComp
Text Notes 3550 6050 0    60   ~ 0
/!\ Don't drive SDA low ! \nIt would drive ESP32_BOOT and \nin turn PROG_DTR low \nthus preventing reset by DTR.
$Comp
L TEST_1P J11
U 1 1
P 4700 7500
F 0 "J11" H 4700 7770 50  0000 C CNN
F 1 "TEST_1P" H 4700 7700 50  0000 C CNN
F 2 "Connectors_TestPoints:Test_Point_Pad_d1.5mm" H 4900 7500 50  0001 C CNN
F 3 "" H 4900 7500 50  0001 C CNN
	1    4700 7500
	1    0    0    -1  
$EndComp
Wire Wire Line
	4700 7550 4700 7500
$EndSCHEMATC
